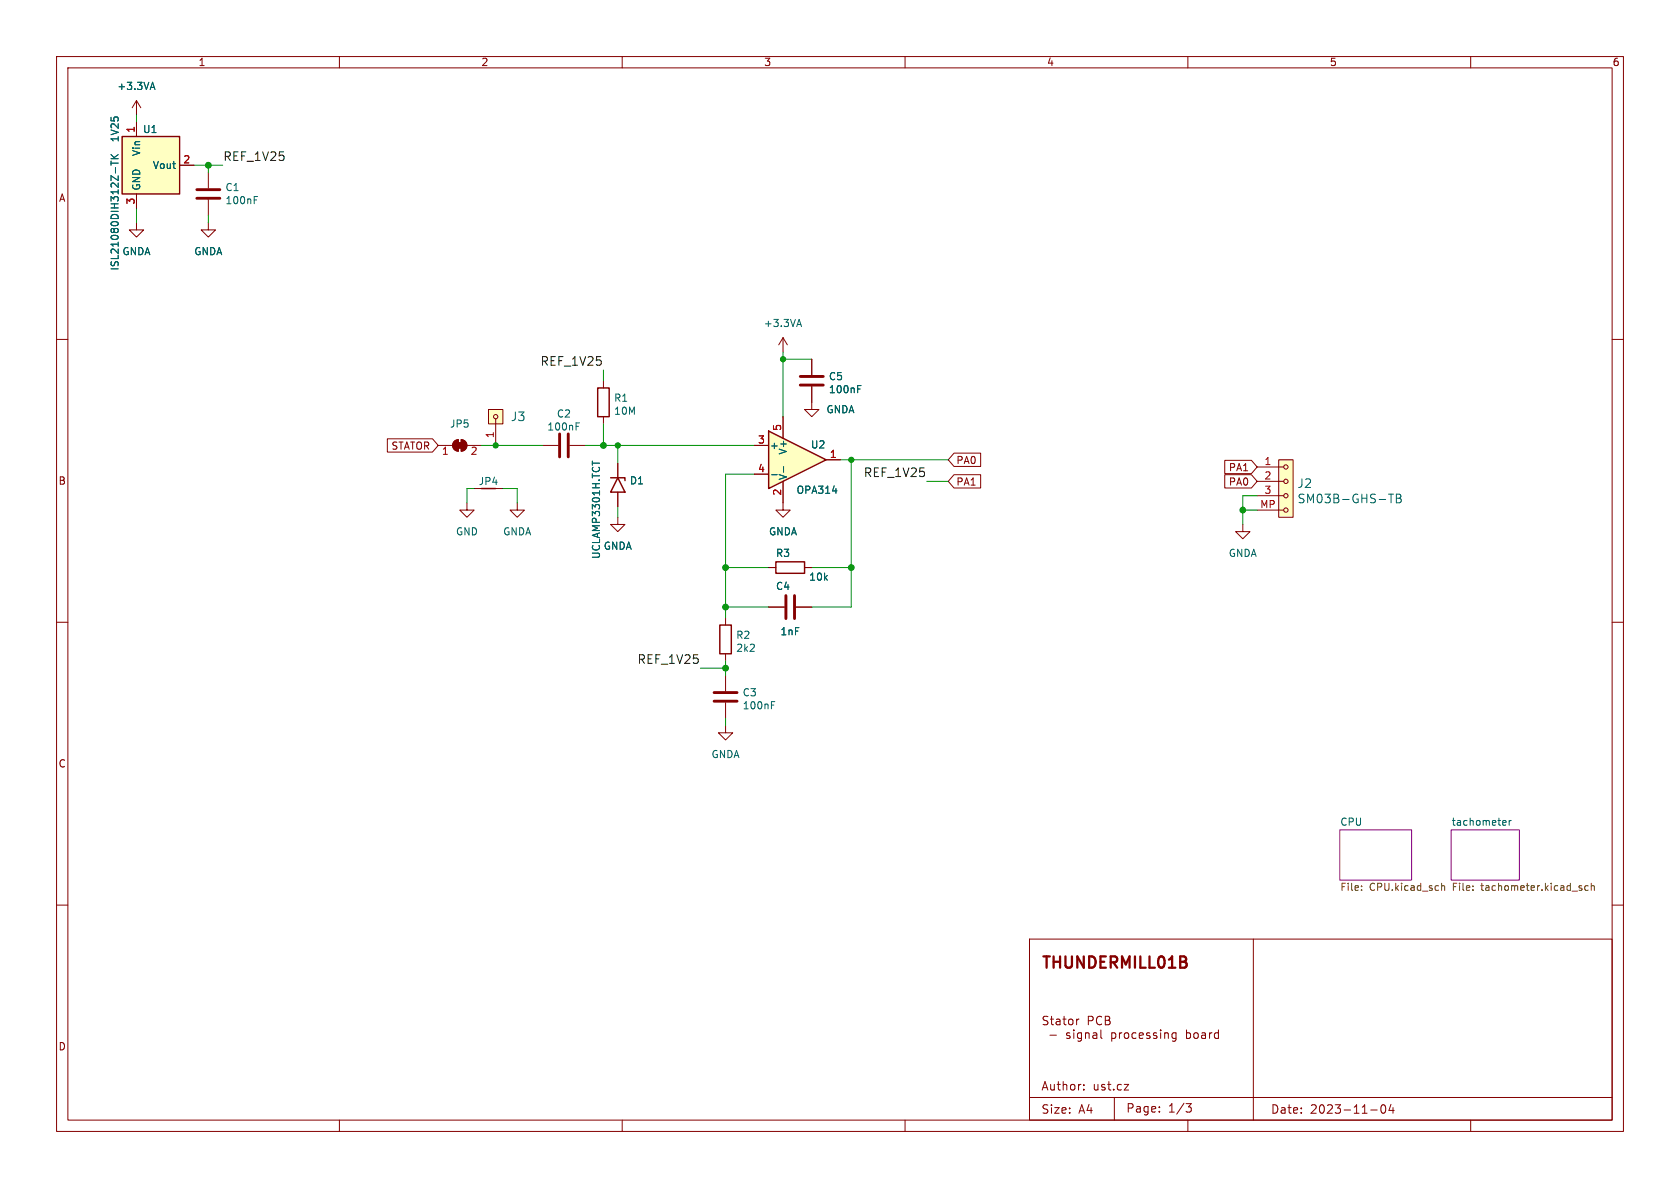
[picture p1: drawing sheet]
<svg xmlns="http://www.w3.org/2000/svg" width="297mm" height="210mm" viewBox="0 0 297 210" stroke-linecap="round" stroke-linejoin="round" font-family="sans-serif">
<g fill="none" stroke="#840000" stroke-width=".18">
<path d="M10 10h277v190h-277zM12 12h273v186h-273zM24.1 17.8v2.5M24.1 17.8l-.7 1.3M24.1 17.8l.8 1.3M60 10v2M110 10v2M160 10v2M210 10v2M260 10v2M24.1 39.4v1.2h1.3l-1.3 1.3-1.2-1.3h1.2M24.1 21.6v2.5"/>
<path d="M24.1 34.3v2.5M31.7 29.2h2.6M36.8 39.4v1.2h1.3l-1.3 1.3-1.2-1.3h1.2M36.8 30.5v2.8M36.8 35.3v2.8M10 60h2M138.4 59.7l-.7 1.3M138.4 59.7v2.5M138.4 59.7l.8 1.3M285 60h2M77.5 78.7h2.5M80.3 78l.7-.3v2.1a1.02 1.02 0 0 1-.9-.7 1.02 1.02 0 0 1 .2-1.1z"/>
<path d="M81.5 77.7a1.02 1.02 0 0 1 1 1 1.02 1.02 0 0 1-1 1.1zM82.5 78.7h2.6M86.4 72.4h2.5v2.5h-2.5zM87.6 74v4.7M95.9 78.7h2.8M100.7 78.7h2.8M82.5 88.9v1.3h1.3l-1.3 1.2-1.2-1.2h1.2M83.8 86.4h5.1M91.4 88.9v1.3h1.3l-1.3 1.2-1.2-1.2h1.2M138.4 88.9v1.3h1.3l-1.3 1.2-1.2-1.2h1.2M10 110h2M128.3 109.2v1.3"/>
<path d="M128.3 115.6v1.2M128.3 119.4v2.8M285 110h2M128.3 124.2v2.8M10 160h2M285 160h2M182 166h103v32h-103zM185.3 179.7h-.6l-.3 .2 .1 .4 .5 .1M185.9 179.7v1.2M188.1 179.7v1.2M194.8 179.8a.6 .6 0 0 0-.8 0 .6 .6 0 0 0-.2 .7M221.6 166v32"/>
<path d="M60 198v2M110 198v2M160 198v2M182 194h103M185.7 180.2h.6M186.8 180.2h.5l.1 1M187.9 180.2h.6M188.9 180.4l.3-.2h.3l.2 .2M189.2 183.4l-.2 .2-.5-.1M189.8 182.6v1M190.3 180.2v1M190.8 180.2h-.3l-.2 .2"/>
<path d="M191.2 182.6h-.4l-.3 .3v.4l.1 .2h.6M191.2 182.6v1.2l-.3 .3-.4-.1M191.6 192.6v.1M191.6 191.8v.1M191.9 182.6v1M192.5 182.8v.8M193 180.4l.3-.2-.1-.4-.2-.1h-.6v1.5M193.2 183.4l.2 .2 .5-.1M193.9 182.8v.8M194.6 183.4l.2 .2M195.4 180.4h.5M195.9 180.4l.3-.3-.1-.3-.2-.1h-.5v1.5"/>
<path d="M195.9 180.4h.2M196.5 182.6v1.5M197 182.6l.3 .3v.4l-.3 .3-.5-.1M197 194v4M197.9 182.6v1M198.3 182.6h-.3l-.1 .3M198.7 191.7h.8l-.8 1h.8M198.8 182.7l.2-.1 .5 .1v.6l-.1 .2-.4 .1-.2-.2zM200.8 182.6h-.4l-.3 .3v.4l.2 .2h.5M201.9 182.6h-.3l-.2 .2 .1 .7 .4 .1M202.1 182.9l-.7 .2M205 196.5v.1"/>
<path d="M205 195.7v.1M207.9 183.8l-.3 .3-.3-.1M209.7 195.1h.9l-.5 .6 .4 .1 .1 .5-.3 .3h-.4M209.8 182.1v1.5M209.8 183.5l.1 .1M209.9 182.6h-.1M210 198v2M242.3 196.2h1.2M244.3 195.4l.2-.1a.81 .81 0 0 1 .6 .6 .81 .81 0 0 1-.3 .8l-.2 .1a.81 .81 0 0 1-.3-1.4zM245.9 195.2l-.4 1.1h1M246.3 195.8v1M260 198v2"/>
<circle cx="87.6" cy="73.7" r=".38"/>
</g>
<g fill="#fff" stroke="#fff" stroke-width=".18">
<path d="M256.5 146.7h12.1v8.9h-12.1z"/>
<path d="M236.9 146.7h12.7v8.9h-12.7z"/>
</g>
<path d="M236.9 146.7h12.7v8.9h-12.7zM256.5 146.7h12.1v8.9h-12.1z" fill="none" stroke="#840084" stroke-width=".18"/>
<g fill="none" stroke="#006464" stroke-width=".18">
<path d="M26.7 15.5h.6M27 14.5l.4 1.3M19.6 28.5v.7M19.6 28.8h1.3M19.6 28.1h1.3M19.6 27.3l.8 .8M20.4 29.6v1M20.9 27.3l-.7 .6M44.9 35.3h.5M44.9 34.7h.6M141 57.4h.6M141.3 56.5l.4 1.2"/>
<path d="M101.8 75.4h.5M101.8 74.8h.6M136.4 124.6h.4M136.4 124h.6M265.8 145l.4 .1 .1 .2-.6 .2M266.2 145.8l-.4 .1M266.8 145v.9M267.2 145l-.4 .3"/>
</g>
<path d="M240.7 157.3v.1M240.7 156.6v.1M254.9 156.7l.1-.1h.3l.1 .8M254.9 156.1v1.3M260.4 157.3v.1M260.4 156.6v.1M279.3 157h.3l.1 .2-.2 .2h-.2M279.3 156.6h.3M280.8 156.6h-.4l-.2 .2 .1 .5h.5M281.3 156.7l.2-.1h.3l.1 .8M281.3 156.1v1.3" fill="none" stroke="#725600" stroke-width=".18"/>
<g fill="#ffffc2" stroke="#ffffc2" stroke-width=".18">
<path d="M21.6 24.1h10.1v10.2h-10.1z"/>
<path d="M86.4 72.4h2.5v2.5h-2.5z"/>
</g>
<path d="M21.6 24.1h10.1v10.2h-10.1zM127.3 110.5h2v5.1h-2z" fill="none" stroke="#840000" stroke-width=".25"/>
<g fill="#840000" stroke="#840000" stroke-width=".18">
<path d="M80.8 78.2h1v1h-1z"/>
<path d="M80.3 78l.7-.3v2.1a1.02 1.02 0 0 1-.9-.7 1.02 1.02 0 0 1 .2-1.1z"/>
<path d="M81.5 77.7a1.02 1.02 0 0 1 1 1 1.02 1.02 0 0 1-1 1.1z"/>
</g>
<path d="M34.8 35.1h4.1M34.8 33.5h4.1M98.9 76.7v4.1M100.5 76.7v4.1M126.2 122.4h4.1M126.2 124h4.1" fill="none" stroke="#840000" stroke-width=".51"/>
<path d="M135.9 76.2l10.1 5.1-10.1 5.1z" fill="#ffffc2"/>
<path d="M105.7 68.6h2v5.1h-2zM135.9 76.2l10.1 5.1-10.1 5.1zM107.9 84.5h2.6v.5M109.2 84.5l1.3 2.5h-2.6zM137.2 99.3h5v2h-5z" fill="none" stroke="#840000" stroke-width=".25"/>
<g fill="none" stroke="#840000" stroke-width=".18">
<path d="M24.1 21.6v2.5M24.1 34.3v2.5M31.7 29.2h2.6M68.5 77.6h8l1 1.1-1 1.2h-8zM106.7 67.3v1.3M106.7 73.7v1.2M133.3 78.7h2.6M138.4 73.7v3.8M143.5 68.3v4.1h1.3l-1.3 1.3-1.3-1.3h1.3M143.5 63.5v2.8M109.2 91.4v1.3h1.3l-1.3 1.3-1.3-1.3h1.3M109.2 81.9v2.6"/>
<path d="M109.2 87v2.5M133.3 83.8h2.6M138.4 85.1v3.8M146 81.3h2.6M168.7 83.9h4.7v2.4h-4.7l-1.1-1.2zM168.7 80.1h4.7v2.4h-4.7l-1.1-1.2zM216.5 83.9h4.7l1 1.2-1 1.2h-4.7zM216.5 81.4h4.7l1 1.2-1 1.1h-4.7zM219.7 92.7v1.3h1.3l-1.3 1.3-1.3-1.3h1.3M222.2 90.2h4.7M222.2 87.6h4.7M222.2 85.1h4.7"/>
<path d="M222.2 82.6h4.7M226.1 81.3h2.5v10.1h-2.5zM135.9 107.3h2.8M135.9 100.3h1.3M140.7 107.3h2.8M142.2 100.3h1.3M128.3 128.3v1.2h1.2l-1.2 1.3-1.3-1.3h1.3"/>
<circle cx="227.3" cy="82.6" r=".38"/>
<circle cx="227.3" cy="90.2" r=".38"/>
<circle cx="227.3" cy="85.1" r=".38"/>
<circle cx="227.3" cy="87.6" r=".38"/>
</g>
<g fill="none" stroke="#006464" stroke-width=".18">
<path d="M26.7 15.5h.6M27 14.5l.4 1.3M19.6 28.5v.7M19.6 28.8h1.3M19.6 28.1h1.3M19.6 27.3l.8 .8M20.4 29.6v1M20.9 27.3l-.7 .6M151.6 68.8h.4M151.6 68.2h.6M104.7 81.5v.7M136.4 83.9h1"/>
<path d="M138.5 82.5v1M245.5 87.4h.9M245.9 87.4v1.5M246.9 87.4h.5l.2 .1 .1 .3-.3 .3a.41 .41 0 0 1 .3 .3 .41 .41 0 0 1-.3 .5h-.5zM246.9 88.1h.5"/>
</g>
<path d="M141.5 66.5h4M141.5 68.1h4M138.9 105.3v4M140.5 105.3v4" fill="none" stroke="#840000" stroke-width=".51"/>
<path d="M226.1 81.3h2.5v10.1h-2.5z" fill="#ffffc2" stroke="#ffffc2" stroke-width=".18"/>
<g fill="none" stroke="#009600" stroke-width=".18">
<path d="M24.1 20.3v1.3M24.1 36.8v2.6M34.3 29.2h5.1M36.8 29.2v1.3M36.8 38.1v1.3M85.1 78.7h10.8M103.5 78.7h29.8M106.7 65.4v1.9M106.7 74.9v3.8M109.2 78.7v3.2M138.4 62.2v11.5M138.4 63.5h5.1"/>
<path d="M83.8 86.4h-1.3v2.5M88.9 86.4h2.5v2.5M109.2 89.5v1.9M133.3 83.8h-5v25.4M148.6 81.3h19M150.5 81.3v26h-7M163.8 85.1h3.8M219.7 90.2h2.5M222.2 87.6h-2.5v5.1M123.8 118.1h4.5M128.3 100.3h7.6M128.3 116.8v2.6"/>
<path d="M128.3 107.3h7.6M143.5 100.3h7M128.3 127v1.3"/>
</g>
<g fill="#009600" stroke="#009600" stroke-width=".18">
<circle cx="150.5" cy="100.3" r=".51"/>
<circle cx="150.5" cy="81.3" r=".46"/>
<circle cx="138.4" cy="63.5" r=".46"/>
<circle cx="219.7" cy="90.2" r=".51"/>
<circle cx="106.7" cy="78.7" r=".51"/>
<circle cx="109.2" cy="78.7" r=".46"/>
<circle cx="87.6" cy="78.7" r=".46"/>
<circle cx="36.8" cy="29.2" r=".51"/>
<circle cx="128.3" cy="107.3" r=".51"/>
<circle cx="128.3" cy="118.1" r=".51"/>
<circle cx="128.3" cy="100.3" r=".51"/>
</g>
<text font-size="2.8" fill="#840000" x="184" y="171.8">THUNDERMILL01B</text>
<g font-size="2.1" fill="#0f0f0f">
<text x="39.4" y="28.6">REF_1V25</text>
<text x="95.5" y="64.8">REF_1V25</text>
<text x="152.6" y="84.4">REF_1V25</text>
<text x="112.6" y="117.5">REF_1V25</text>
</g>
<g font-size="2.1" fill="#006464">
<text x="90.2" y="74.7">J3</text>
<text x="229.3" y="86.5">J2</text>
<text x="229.3" y="89.2">SM03B-GHS-TB</text>
</g>
<g font-size="2.1" fill="#840000">
<text x="184" y="182.7">Stator</text>
<text x="192.1" y="182.7">PCB</text>
<text x="202.3" y="182.7">signal</text>
<text x="210.4" y="182.7">processing</text>
<text x="184" y="193">Author:</text>
<text x="184" y="197.1">Size:</text>
<text x="190.7" y="197.1">A4</text>
<text x="193.2" y="193">ust.cz</text>
<text x="199" y="196.9">Page:</text>
<text x="206.5" y="196.9">1/3</text>
<text x="224.6" y="197.1">Date:</text>
<text x="231.6" y="197.1">2023-11-04</text>
</g>
<g font-size="1.8" fill="#840000">
<text x="35" y="11.9">1</text>
<text x="85" y="11.9">2</text>
<text x="135" y="11.9">3</text>
<text x="185" y="11.9">4</text>
<text x="235" y="11.9">5</text>
<text x="285" y="11.9">6</text>
<text x="10.3" y="35.9">A</text>
<text x="69.1" y="79.7">STATOR</text>
<text x="169" y="82.2">PA0</text>
<text x="217.1" y="83.5">PA1</text>
<text x="10.3" y="85.9">B</text>
<text x="169" y="86">PA1</text>
<text x="217.1" y="86">PA0</text>
<text x="10.3" y="135.9">C</text>
<text x="10.3" y="185.9">D</text>
</g>
<g font-size="1.8" fill="#006464">
<text x="20.6" y="16.1">+3.3VA</text>
<text x="25.2" y="23.7">U1</text>
<text x="21.2" y="24.8" transform="rotate(-90 21.2 24.8)">1V25</text>
<text x="25" y="27.7" transform="rotate(-90 25 27.7)">Vin</text>
<text x="25" y="33.8" transform="rotate(-90 25 33.8)">GND</text>
<text x="26.9" y="30.1">Vout</text>
<text x="39.8" y="34">C1</text>
<text x="39.8" y="36.3">100nF</text>
<text x="21.2" y="47.9" transform="rotate(-90 21.2 47.9)">ISL21080DIH312Z-TK</text>
<text x="21.5" y="45.3">GNDA</text>
<text x="34.2" y="45.3">GNDA</text>
<text x="134.9" y="58">+3.3VA</text>
<text x="108.5" y="71.2">R1</text>
<text x="146.4" y="67.4">C5</text>
<text x="146.4" y="69.7">100nF</text>
<text x="79.5" y="75.8">JP5</text>
<text x="96.7" y="76.3">100nF</text>
<text x="98.4" y="74">C2</text>
<text x="108.5" y="73.5">10M</text>
<text x="146" y="73.3">GNDA</text>
<text x="136" y="79.6">+</text>
<text x="139.3" y="80.5" transform="rotate(-90 139.3 80.5)">V+</text>
<text x="143.3" y="79.5">U2</text>
<text x="84.5" y="86">JP4</text>
<text x="111.3" y="85.8">D1</text>
<text x="139.3" y="85" transform="rotate(-90 139.3 85)">V-</text>
<text x="140.7" y="87.5">OPA314</text>
<text x="80.5" y="94.8">GND</text>
<text x="88.9" y="94.8">GNDA</text>
<text x="135.8" y="94.8">GNDA</text>
<text x="106.3" y="98.9" transform="rotate(-90 106.3 98.9)">UCLAMP3301H.TCT</text>
<text x="106.6" y="97.4">GNDA</text>
<text x="137.1" y="98.6">R3</text>
<text x="217.1" y="98.7">GNDA</text>
<text x="137.1" y="104.5">C4</text>
<text x="143" y="102.9">10k</text>
<text x="130.1" y="113.1">R2</text>
<text x="137.9" y="112.5">1nF</text>
<text x="130.1" y="115.4">2k2</text>
<text x="131.2" y="123.3">C3</text>
<text x="131.2" y="125.6">100nF</text>
<text x="125.7" y="134.2">GNDA</text>
<text x="236.9" y="146">CPU</text>
<text x="256.5" y="146">tachometer</text>
</g>
<g font-size="1.8" fill="#a90000">
<text x="23.9" y="23.6" transform="rotate(-90 23.9 23.6)">1</text>
<text x="32.3" y="29">2</text>
<text x="23.9" y="36.3" transform="rotate(-90 23.9 36.3)">3</text>
<text x="87.4" y="77.5" transform="rotate(-90 87.4 77.5)">1</text>
<text x="138.2" y="76.3" transform="rotate(-90 138.2 76.3)">5</text>
<text x="78" y="80.7">1</text>
<text x="83.1" y="80.7">2</text>
<text x="133.9" y="78.5">3</text>
<text x="133.9" y="83.6">4</text>
<text x="146.6" y="81">1</text>
<text x="223.4" y="82.3">1</text>
<text x="138.2" y="87.7" transform="rotate(-90 138.2 87.7)">2</text>
<text x="222.7" y="89.9">MP</text>
<text x="223.4" y="84.8">2</text>
<text x="223.4" y="87.4">3</text>
</g>
<g font-size="1.8" fill="#725600">
<text x="236.9" y="157.8">File:</text>
<text x="242.1" y="157.8">CPU.kicad_sch</text>
<text x="256.5" y="157.8">File:</text>
<text x="261.8" y="157.8">tachometer.kicad_sch</text>
</g>
</svg>
